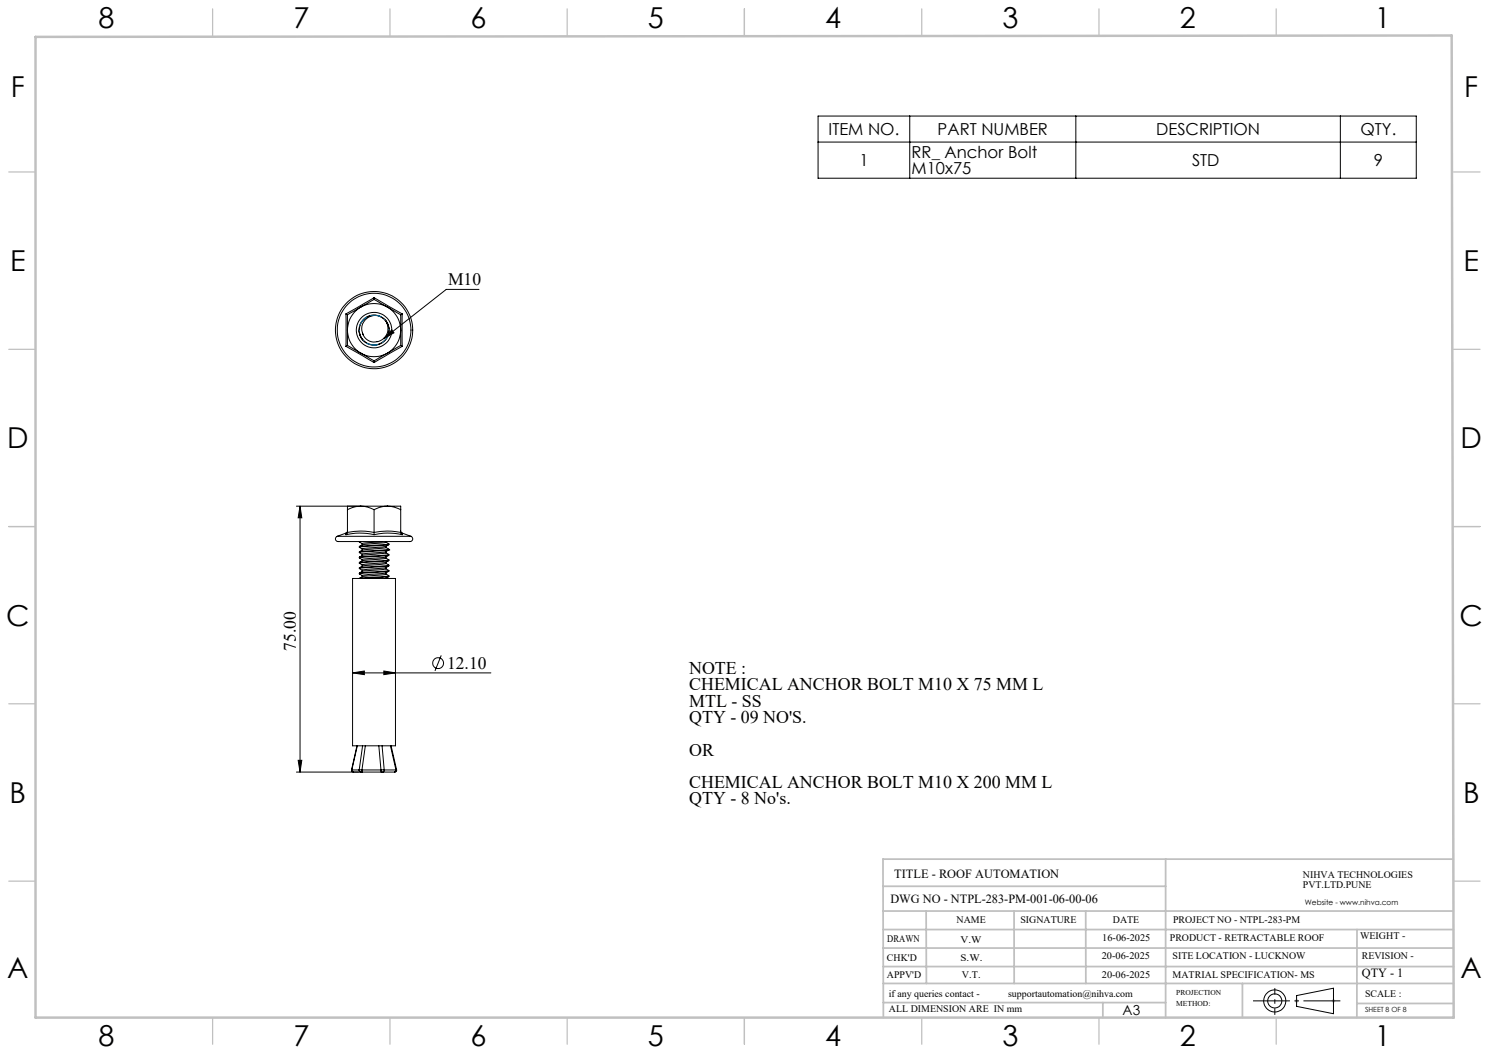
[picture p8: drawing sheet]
<svg xmlns="http://www.w3.org/2000/svg" width="420mm" height="297mm" viewBox="0 0 420 297" stroke-linecap="round" stroke-linejoin="round" font-family="sans-serif">
<g fill="none" stroke="#000" stroke-width=".28">
<path d="M230.8 32.7h168.7v17.6h-168.7zM256.6 32.7v17.6M303.5 32.7v17.6M378.1 32.7v17.6M230.8 40.1h168.7M97.6 97.7l7.9 4.6M97.6 88.5l.4 .3M97.6 88.5v9.2M98 97.4l3.8 2.2M98 93.1v4.3M98 93.1a7.6 7.6 0 0 0 3.8 6.5M98 88.8v4.3"/>
<path d="M98 97.4l-.4 .3M101.3 93.2l.3 1.5 .8 1.4M101.8 86.6l-3.8 2.2M101.8 86.6a7.6 7.6 0 0 0-3.8 6.5M101.8 99.6l3.7 2.2M101.8 99.6a7.6 7.6 0 0 0 7.5 0M101.8 86.6a7.6 7.6 0 0 1 7.5 0M102.3 94l.2 .6M105.5 84.5l-3.7 2.1M105.5 84.5l3.8 2.1M105.5 84l-7.9 4.5M105.5 84v.5"/>
<path d="M105.5 84l8 4.5M106 89a4.2 4.2 0 0 0-4.6 4.8 4.2 4.2 0 0 0 5.8 3.2 4.2 4.2 0 0 0 1.6-6.4M108.6 90.2l.8 1.3 .3 1.5M108.8 90.6a3.7 3.7 0 0 1-1.3 5.4 3.7 3.7 0 0 1-5.2-2M108.8 90.6a3.7 3.7 0 0 0-4.7-1.2 3.7 3.7 0 0 0-1.8 4.6M109.3 99.6l-3.8 2.2M109.3 86.6a7.6 7.6 0 0 1 3.7 6.5M109.3 86.6l3.7 2.2M110.5 93.1l.6 .8-2.9 1.6zM113 93.1a7.6 7.6 0 0 1-3.7 6.5M113 97.4l-3.7 2.2M113 93.1v4.3"/>
<path d="M113 88.8v4.3M113 97.4l.5 .3M113.5 88.5l-.5 .3M113.5 88.5v9.2M113.5 97.7l-8 4.6M135.1 81.6h-9.2l-17.7 13.9M105.5 101.8v.5M83.6 142.8h17.2M84.6 142.8l.5 3.2h-1zM84.6 142.8v75M95.1 151.3a.83 .83 0 0 0-.4 1.1 .83 .83 0 0 0 1.1 .3h15.4a13 13 0 0 0 5-.2l.2-.6-.5-.6M95.1 151.3h20.8"/>
<path d="M97.6 150.8l3.8-.4 4.1 .4M97.6 150.4v.4M97.6 150.4l-2.5 .9M98 149.8l-.4 .6M98 150.2a18.4 18.4 0 0 1 7.5 0M98 150.2l-.4 .6M98 143.8v6.4M101.4 154.3l8.3-.7-.8 .5v.3M101.4 152.9l.8 .4M101.4 154.4l.8 .4M101.4 155.9l.8 .4M101.4 157.4l.8 .4"/>
<path d="M101.4 158.9l.8 .4M101.4 152.7v.2M101.7 152.7l-.3 .2M101.8 142.8l-1.6 .1-2.2 .9M101.8 142.8a8.2 8.2 0 0 1 3.7 1M101.8 142.8h7.5M101.8 142.8h-2.8a.73 .73 0 0 0-1 .1v.9M102.2 153.7l-.8 .4v.2M102.2 156.7l-.8 .4M102.2 158.1l-.8 .5v.3M102.2 159.7l-.8 .4v.2M102.2 154.8v.4"/>
<path d="M102.2 156.3v.4M102.2 157.8v.4M105.5 150.8l3.8-.4 4.2 .4M105.5 150.2v.6M105.5 150.2a18.4 18.4 0 0 1 7.5 0M105.5 143.8v6.4M107.9 152.7l-5.4 .5-.3 .1v.4M108.8 154.1l-6.6 .7M108.8 155.6l-6.6 .7M108.8 157.1l-6.6 .7M108.9 154.4l-5.3 .6a3.3 3.3 0 0 0-2.2 .6M108.9 152.9l.8 .5"/>
<path d="M108.9 154.4l.8 .5M108.9 155.9l.8 .5M108.9 157.4l.8 .5M108.9 158.9l.8 .5M108.9 155.6v.4l-.5 .1-6.2 .6M108.9 158.6v.4M108.9 153l-6.7 .7M108.9 157.4l-6.7 .7M108.9 158.9l-6.7 .8M108.9 152.7v.3M109.3 142.8l-2.4 .4-1.4 .6M109.3 142.8a8.5 8.5 0 0 1 3.7 1"/>
<path d="M109.3 142.8h2.7a.73 .73 0 0 1 1 .1v.9M109.6 158.1l-8.2 .8M109.6 156.6l-8.2 .7v-.1M109.7 158.1a7.7 7.7 0 0 1-4.5 .9l-2.8 .2-.2 .1v.4M109.7 156.6l-.8 .5v.3M109.7 155.1l-.8 .5M109.7 153.6v-.2l-8.3 .7M109.7 154.9l-8.3 .7M109.7 156.4l-8.3 .7M109.7 157.9l-8.3 .7M109.7 159.6v-.2l-8.3 .7M109.7 155.1l-8.3 .8v-.2"/>
<path d="M109.7 155.1h.1M109.7 154.9v.2M109.7 156.4v.2M109.7 157.9v.2M113 149.8l.4 .6M113 150.2l.5 .6M113 143.8v6.4M113.4 150.4l.1 .4M113.4 150.4l2.5 .9M99.4 163.2h12.1v47.2h-12.1zM101.4 160.3l8.3-.7-.8 .5v.3M101.4 160.4l.8 .4"/>
<path d="M101.4 161.9l.8 .4M102.2 161.2l-.8 .4M102.2 162.7l-.8 .4M102.2 160.8v.4M102.2 162.3v.4M108.8 160.1l-6.6 .7M108.8 163.1l-.1 .1M108.9 160.4l.8 .5M108.9 161.9l.8 .5M108.9 161.6v.4l-.3 .1-6.4 .6M108.9 160.4l-6.7 .8M109.6 161.1l-8.2 .8v-.2"/>
<path d="M109.7 162.6l-.8 .6M109.7 161.1a8.2 8.2 0 0 1-4.5 .9l-3 .3M109.7 160.9l-8.3 .7M109.7 162.4l-8.3 .7M109.7 162.6l-7 .6M109.7 160.9v.2M109.7 162.4v.2M99.4 189.8h39.1M99.4 189.8l3.4-.5v1zM108.3 189.3l3.2 .5-3.2 .5zM124.5 184.9l-1.8 4.3M84.1 214.5h1l-.5 3.3z"/>
<path d="M99.2 217.1v.5l.5 .2M99.2 217.1v.1M99.2 217.2l.1 .4 .4 .2M99.2 217.2h2.1M100.7 210.4l-1.5 6.7M100.8 210.4l-1.6 6.8M101.3 217.2h.8M101.3 217.2l.1 .4 .4 .2M101.8 217.8h.4M101.8 217.8h-18.2M102.1 217.2l.1 .6M102.1 217.2h5.4"/>
<path d="M102.2 217.8h5.3M102.3 210.4l-1 6.8M103 210.4l-.9 6.8M106.9 210.4l.6 6.8M107.5 217.2v.6M107.5 217.2h.9M107.5 217.8h.5M107.8 210.4l.6 6.8M108 217.8h3.3M108.4 217.2l-.1 .4-.3 .2M108.4 217.2h3.3M110.1 210.4l1.6 6.8"/>
<path d="M110.3 210.4l1.6 6.7M111.7 217.2v.3l-.4 .3M111.9 217.1l-.1 .5-.5 .2M111.9 217.1l-.2 .1M365.7 280.8l10.4-2.1v7.2l-10.4-2.1z"/>
<circle cx="105.5" cy="93.1" r="4.2"/>
<circle cx="105.5" cy="93.1" r="10.9"/>
<circle cx="105.5" cy="93.1" r="5"/>
<circle cx="105.5" cy="93.1" r="10.4"/>
<circle cx="123.6" cy="187" r="1.55"/>
<circle cx="359.6" cy="282.3" r="1.98"/>
<circle cx="359.6" cy="282.3" r="3.1"/>
</g>
<path d="M101.2 93.1l.2 .3M102.4 95.9l.2 .3M103.3 89.5l-1.3 1.3-.6 1.1M103.5 96.8l1.7 .5 1.3-.1M106 88.9l-1.5 .1M106.1 89l1.5 .4M108.5 90.1l.1 .2M109.6 94.3l-.8 1.4-1.1 1.1M109.7 92.8v.4" fill="none" stroke="#0080c0" stroke-width=".28"/>
<path d="M365.2 282.3h1.1M365.4 282l.7 .7M365.7 281.8v1M366.1 282l-.7 .7M375.6 282.3h1.1M375.8 282l.7 .7M376.1 281.8v1M376.5 282l-.7 .7" fill="none" stroke="#c0c0c0" stroke-width=".28"/>
<path d="M353.4 282.3h24.7" fill="none" stroke="#000" stroke-width=".28" stroke-dasharray="15.2 1.3 1.3 1.3" stroke-dashoffset="4.8" stroke-linecap="butt"/>
<path d="M359.6 286.2v-7.5" fill="none" stroke="#000" stroke-width=".28" stroke-dasharray="15.2 1.3 1.3 1.3" stroke-dashoffset="13.4" stroke-linecap="butt"/>
<g fill="none" stroke="#c0c0c0" stroke-width=".35">
<path d="M60 2.5v7.5M110 2.5v7.5M160 2.5v7.5M210 2.5v7.5M260 2.5v7.5M310 2.5v7.5M360 2.5v7.5M2.5 48.5h7.5M410 48.5h7.5M2.5 98.5h7.5M410 98.5h7.5M2.5 148.5h7.5"/>
<path d="M410 148.5h7.5M2.5 198.5h7.5M410 198.5h7.5M2.5 248.5h7.5M410 248.5h7.5M60 287v7.5M110 287v7.5M160 287v7.5M210 287v7.5M260 287v7.5M310 287v7.5M360 287v7.5"/>
</g>
<g fill="none" stroke="#c0c0c0" stroke-width=".5">
<path d="M249.1 257h160.9M249.1 250h79.7M261.2 257l.1 20.4M286 257l.1 20.4M306.2 257l.1 20.4M328.8 242.3v44.8M410 242.3h-160.9l.1 44.7M249.1 272.6h160.9M249.1 267.4h160.9M249.1 262.2h160.9M249.1 277.4h160.9M350.4 277.4v9.6"/>
<path d="M382.8 262.2l-.1 24.8M249.2 282.8h79.6M311.1 282.8v4.2M382.7 283h27.3"/>
</g>
<path d="M10 10.4l399.5-.4 .5 277h-400z" fill="none" stroke="#c0c0c0" stroke-width=".7"/>
<g fill="#000">
<path d="M110.5 93.1l.6 .8-2.9 1.6zM99.4 189.8l3.4-.5v1zM108.3 189.3l3.2 .5-3.2 .5z"/>
<path d="M84.6 142.8l.5 3.2h-1zM84.1 214.5h1l-.5 3.3z"/>
</g>
<g font-size="8.1">
<text x="27.8" y="8">8</text>
<text x="82.8" y="8">7</text>
<text x="132.8" y="8">6</text>
<text x="182.8" y="8">5</text>
<text x="232.8" y="8">4</text>
<text x="282.8" y="8">3</text>
<text x="332.8" y="8">2</text>
<text x="387.8" y="8">1</text>
<text x="3" y="27.2">F</text>
<text x="413" y="27.2">F</text>
<text x="2.8" y="76.5">E</text>
<text x="412.8" y="76.5">E</text>
<text x="2" y="126.5">D</text>
<text x="412" y="126.5">D</text>
<text x="1.7" y="176.5">C</text>
<text x="411.7" y="176.5">C</text>
<text x="2.7" y="226.5">B</text>
<text x="412.7" y="226.5">B</text>
<text x="2" y="275.7">A</text>
<text x="412" y="275.7">A</text>
<text x="27.8" y="295">8</text>
<text x="82.8" y="295">7</text>
<text x="132.8" y="295">6</text>
<text x="182.8" y="295">5</text>
<text x="232.8" y="295">4</text>
<text x="282.8" y="295">3</text>
<text x="332.8" y="295">2</text>
<text x="387.8" y="295">1</text>
</g>
<g font-size="5">
<text x="194.4" y="190.1">NOTE :</text>
<text x="194.4" y="194.7">CHEMICAL ANCHOR BOLT M10 X 75 MM L</text>
<text x="194.4" y="199.3">MTL - SS</text>
<text x="194.4" y="203.9">QTY - 09 NO'S.</text>
<text x="194.4" y="213.1">OR</text>
<text x="194.4" y="222.3">CHEMICAL ANCHOR BOLT M10 X 200 MM L</text>
<text x="194.4" y="226.9">QTY - 8 No's.</text>
</g>
<g font-size="4.9">
<text x="126.4" y="80.4">M10</text>
<text x="83.5" y="183.5" transform="rotate(-90 83.5 183.5)">75.00</text>
<text x="126.1" y="188.6">12.10</text>
</g>
<g font-size="4.7">
<text x="233.7" y="38.1">ITEM NO.</text>
<text x="264.5" y="38.1">PART NUMBER</text>
<text x="326.1" y="38.1">DESCRIPTION</text>
<text x="383.7" y="38.1">QTY.</text>
<text x="242.4" y="46.8">1</text>
<text x="257.1" y="44.6">RR_ Anchor Bolt</text>
<text x="336.2" y="46.8">STD</text>
<text x="387.5" y="46.8">9</text>
<text x="257.1" y="49.1">M10x75</text>
</g>
<text font-size="3.9" x="316.7" y="286.4">A3</text>
<g font-size="3.5">
<text x="252.2" y="247.6">TITLE - ROOF AUTOMATION</text>
<text x="251.2" y="254.7">DWG NO - NTPL-283-PM-001-06-00-06</text>
<text x="384.1" y="275.6">QTY - 1</text>
</g>
<g font-size="2.8">
<text x="367.5" y="247.6">NIHVA TECHNOLOGIES</text>
<text x="367.5" y="250.5">PVT.LTD.PUNE</text>
<text x="269.8" y="260.3">NAME</text>
<text x="287.8" y="260.3">SIGNATURE</text>
<text x="313.9" y="260.4">DATE</text>
<text x="330.9" y="260.4">PROJECT NO - NTPL-283-PM</text>
<text x="250.3" y="265.6">DRAWN</text>
<text x="270.9" y="266.1">V.W</text>
<text x="310.9" y="265.5">16-06-2025</text>
<text x="330" y="265.5">PRODUCT - RETRACTABLE ROOF</text>
<text x="383.6" y="264.8">WEIGHT -</text>
<text x="250.2" y="271.1">CHK'D</text>
<text x="250.2" y="275.8">APPV'D</text>
<text x="270.9" y="271.1">S.W.</text>
<text x="271.3" y="275.8">V.T.</text>
<text x="310.8" y="270.6">20-06-2025</text>
<text x="310.8" y="275.8">20-06-2025</text>
<text x="330.7" y="275.8">MATRIAL SPECIFICATION- MS</text>
<text x="330.7" y="270.6">SITE LOCATION - LUCKNOW</text>
<text x="384.1" y="270.6">REVISION -</text>
<text x="250.7" y="281.1">if any queries contact -</text>
<text x="284.3" y="281.1">supportautomation@nihva.com</text>
<text x="385" y="281.1">SCALE :</text>
<text x="250.7" y="285.6">ALL DIMENSION ARE IN mm</text>
</g>
<g font-size="2.1">
<text x="368.1" y="255.1">Website - www.nihva.com</text>
<text x="331.8" y="280.8">PROJECTION</text>
<text x="331.8" y="283.9">METHOD:</text>
</g>
<text font-size="2" x="385" y="285.5">SHEET 8 OF 8</text>
</svg>
